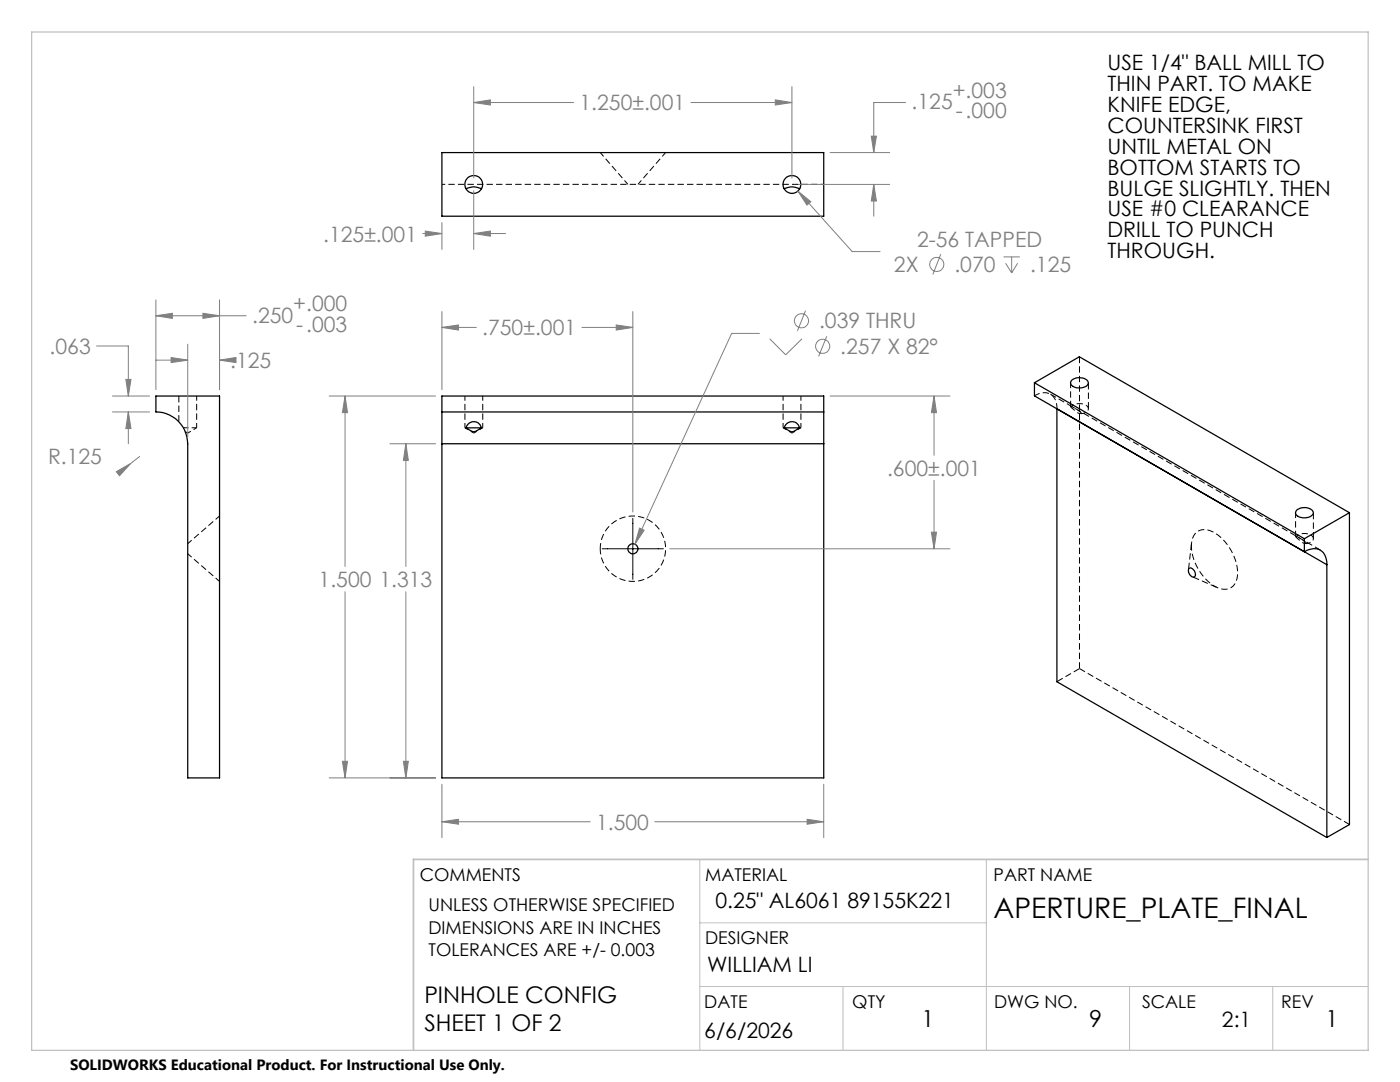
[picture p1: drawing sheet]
<svg xmlns="http://www.w3.org/2000/svg" width="279mm" height="216mm" viewBox="0 0 279 216" stroke-linecap="round" stroke-linejoin="round" font-family="sans-serif">
<path d="M35.7 79v5.1M37 86.1l.5 .3M92.8 85.4h.2M96.1 85.4h.2M156.3 85.4h.2M159.6 85.4h.2M263.5 109.8l-53.9-31.1M215.4 133.4v-62.2M215.4 133.4l53.9 31.1" fill="none" stroke="#000" stroke-width=".2" stroke-dasharray="1.3 .6" stroke-linecap="butt"/>
<path d="M213.7 81.3v-.3l1.3 .8 .9 .7M119.8 109.5a6.5 6.5 0 0 1 9.6-5.8 6.5 6.5 0 0 1 .6 11.2 6.5 6.5 0 0 1-10.2-4.7v-.7M258.6 107.2v-.2l1.3 .7 .9 .8" fill="none" stroke="#000" stroke-width=".2" stroke-dasharray="1.3 .6" stroke-dashoffset=".1" stroke-linecap="butt"/>
<path d="M92.8 79v6.4M156.3 79v6.4M36.6 85.4h2.6M39.2 85.4v-6.4M96.3 85.4v-6.4M159.8 85.4v-6.4M215.9 82.5l-.7-.1-1.5-1.1M260.8 108.5l-.7-.2-1.5-1.1" fill="none" stroke="#000" stroke-width=".2" stroke-dasharray="1.3 .6" stroke-dashoffset=".3" stroke-linecap="butt"/>
<path d="M164.4 36.8h-76.2M37.5 86.4l1.7-1M92.8 85.4l1.8 1M94.6 86.4l1.7-1M156.3 85.4l1.8 1M158.1 86.4l1.7-1" fill="none" stroke="#000" stroke-width=".2" stroke-dasharray="1.3 .6" stroke-dashoffset=".6" stroke-linecap="butt"/>
<g fill="none" stroke="#000" stroke-width=".25">
<path d="M88.2 30.4h76.2v12.7h-76.2zM93 37.6a3.6 3.6 0 0 1 3.1 0M156.5 37.6a3.6 3.6 0 0 1 3.1 0M31.1 79h12.7v76.2h-6.3v-66.7a6.4 6.4 0 0 0-6.4-6.3zM206.4 76.4l53.9 31.1M206.4 76.4l9-5.2 53.9 31.1M206.4 76.4v2.6l58.4 33.7M213.9 75.9a2.32 2.32 0 0 1 3.3 .3v.2a1.94 1.94 0 0 1-2.4 1l-.6-.3a.74 .74 0 0 1-.3-1.2zM88.2 82.2v6.3M88.2 82.2h76.2M88.2 88.5h76.2M88.2 82.2v-3.2h76.2v3.2"/>
<path d="M88.2 88.5v66.7h76.2v-66.7M93 85.4h3.1M93.3 84.7a1.58 1.58 0 0 1 1.6-.5 1.58 1.58 0 0 1 1.2 1.2l-1 .5a.86 .86 0 0 1-.9 .1l-1.2-.6zM156.5 85.4a1.59 1.59 0 0 1 1.5-1.3 1.59 1.59 0 0 1 1.6 1.3M156.5 85.4l.6 .3a1.4 1.4 0 0 0 2 0l.5-.3M156.5 85.4h3.1M164.4 82.2v6.3M210.9 81.6v54.4l53.9 31.1M237.2 113.5a.8 .8 0 0 1 1.3 .7 .56 .56 0 0 1 0 .8 .56 .56 0 0 1-.9-.1l-.4-.7zM258.7 101.8a2.28 2.28 0 0 1 3.4 .4 1.4 1.4 0 0 1-1.7 1.1 1.55 1.55 0 0 1-1.8-1zM260.3 107.5v2.6a2.82 2.82 0 0 1 3.8 .2l.6 1.3 .1 1.1M264.8 112.7v54.4"/>
<path d="M269.3 102.3l-9 5.2M269.3 102.3v62.2l-4.5 2.6"/>
<circle cx="94.5" cy="36.8" r="1.79"/>
<circle cx="158" cy="36.8" r="1.79"/>
<circle cx="126.3" cy="109.5" r="1.01"/>
</g>
<path d="M119.8 30.4l5.5 6.4M127.3 36.8l5.5-6.4M213.7 76.4v4.7M210.9 81.6a2.67 2.67 0 0 0-3-3.2l-1.4 .6M37.5 110.5l6.3 5.5M43.8 103l-6.3 5.5M258.6 102.3v4.7" fill="none" stroke="#000" stroke-width=".2" stroke-dasharray="1.3 .6" stroke-dashoffset=".2" stroke-linecap="butt"/>
<path d="M215.9 82.5a1.03 1.03 0 0 0 1.2-1.3 2.38 2.38 0 0 0-3.4 .1M260.8 108.5a1.03 1.03 0 0 0 1.2-1.4 2.38 2.38 0 0 0-3.4 .1" fill="none" stroke="#000" stroke-width=".2" stroke-dasharray="1.3 .6" stroke-dashoffset=".5" stroke-linecap="butt"/>
<path d="M237.8 109a2.76 2.76 0 0 1 2.9-3.3 8.3 8.3 0 0 1 5.6 5.5 5.9 5.9 0 0 1 0 5.5 2.96 2.96 0 0 1-4.2 .1 10.3 10.3 0 0 1-4.3-7.8" fill="none" stroke="#000" stroke-width=".2" stroke-dasharray="1.3 .6" stroke-dashoffset=".4" stroke-linecap="butt"/>
<path d="M217.2 81.6v-5.2M262.1 107.5v-5.2M210.9 136l4.5-2.6" fill="none" stroke="#000" stroke-width=".2" stroke-dasharray="1.3 .6" stroke-dashoffset="-.1" stroke-linecap="butt"/>
<path d="M237.8 108.3l-.6 5.4M238 115.1l4.9 2.2" fill="none" stroke="#000" stroke-width=".2" stroke-dasharray="1.3 .6" stroke-dashoffset="-.2" stroke-linecap="butt"/>
<g fill="none" stroke="#808080" stroke-width=".2">
<path d="M94.5 17.3v18.2M154.7 19.9l3.3 .6-3.3 .5zM158 17.3v18.2M94.5 20.5l3.4-.6v1.1zM94.5 20.5h20M94.5 38.1v11.7M137.9 20.5h20.1M159.2 38.1l2.6 2.2-.8 .6zM159.2 38.1l10.9 12.1h5.5M159.3 36.8h18.3M165.7 30.4h11.9M173.9 27.2h1l-.5 3.2z"/>
<path d="M174.4 36.8l.5 3.3h-1zM174.4 36.8v6.3M180.7 20.5h-6.3v9.9M31.1 59.8v18M43.8 59.8v18M84.4 46.6h3.8M84.9 46.1l3.3 .5-3.3 .5zM88.2 44.4v5.4M94.5 46.6l3.4-.5v1zM94.5 46.6h6.4M187.7 50.7l-1.5 4.1M200.3 51.3h3.2"/>
<path d="M200.7 52.5l1.2 2M201.9 51.3v3.2M203.1 52.5l-1.2 2M19.3 69h6.3v10M22.4 79h7.4M25.1 75.7h1l-.5 3.3zM31.1 63l3.3-.5v1zM31.1 63h18M31.1 71.9h6.4M34.1 71.3l3.4 .6-3.4 .5zM37.5 68.7v18.6M40.5 62.5l3.3 .5-3.3 .5z"/>
<path d="M43.8 71.9l3.3-.6v1.1zM43.8 71.9h.9M65.7 79h21.2M68.9 79l.5 3.3h-1.1zM68.9 79v34M88.2 65.3l3.3-.5v1.1zM88.2 62.2v15.6M88.2 65.3h6.9M116.1 65.3h10.2M123 64.8l3.3 .5-3.3 .6zM126.3 62.2v40M151.6 66.5h-5.6l-19.3 42.1"/>
<path d="M153.6 67.6l3.2 3.2 3.3-3.2M160.8 62l-1.7 4M165 67.1l-1.6 4M165.7 79h23.9M186.4 79l.5 3.3h-1zM186.4 79v11.8M22.4 82.2h7.4M23.2 94.1l2.9-1.6-2.3 2.4zM25.6 82.2l.5 3.3h-1zM25.6 82.2v6.3M27.9 91.1l-1.8 1.4M77.8 88.5h9.1"/>
<path d="M81 88.5l.5 3.4h-1zM81 88.5v24.5M186.4 95.8v13.7M68.9 118.1v37.1M81 118.1v37.1M127.6 105.4l1 .4-1.9 2.8zM133.7 109.5h55.9M185.9 106.2h1l-.5 3.3zM65.7 155.2h21.2M68.3 151.9h1.1l-.5 3.3zM80.5 151.9h1l-.5 3.3zM88.2 156.5v10.6"/>
<path d="M164.4 156.5v10.6M88.2 164l3.3-.5v1zM88.2 164h29.6M130.7 164h33.7M161.1 163.5l3.3 .5-3.3 .5z"/>
<circle cx="187" cy="52.8" r="1.42"/>
<circle cx="159.9" cy="64" r="1.41"/>
<circle cx="164.2" cy="69.1" r="1.42"/>
</g>
<path d="M120.2 109.5h12.2M126.3 103.4v12.2" fill="none" stroke="#000" stroke-width=".2"/>
<path d="M139.7 171.5v38.1M196.8 171.5v38.1M139.7 196.8h133.3M139.7 184.1h57.1M168.2 196.8v12.8M225.4 196.8v12.8M254 196.8v12.8" fill="none" stroke="#c0c0c0" stroke-width=".2"/>
<path d="M6.3 6.4h266.7v203.2h-266.7z" fill="none" stroke="#c0c0c0" stroke-width=".25"/>
<path d="M273 171.5h-190.5v38.1" fill="none" stroke="#c0c0c0" stroke-width=".35"/>
<path d="M88.2 164l3.3-.5v1zM161.1 163.5l3.3 .5-3.3 .5zM68.3 151.9h1.1l-.5 3.3zM68.9 79l.5 3.3h-1.1zM127.6 105.4l-.9 3.2 1.9-2.8zM186.4 79l.5 3.3h-1zM185.9 106.2h1l-.5 3.3zM123 64.8l3.3 .5-3.3 .6zM88.2 65.3l3.3-.5v1.1zM81 88.5l.5 3.4h-1zM80.5 151.9h1l-.5 3.3zM31.1 63l3.3-.5v1zM40.5 62.5l3.3 .5-3.3 .5zM34.1 71.3l3.4 .6-3.4 .5zM43.8 71.9l3.3-.6v1.1zM23.2 94.1l.6 .8 2.3-2.4zM25.6 82.2l.5 3.3h-1zM25.1 75.7h1l-.5 3.3zM174.4 36.8l.5 3.3h-1zM173.9 27.2h1l-.5 3.2zM159.2 38.1l1.8 2.8 .8-.6zM84.9 46.1l3.3 .5-3.3 .5zM94.5 46.6l3.4-.5v1zM94.5 20.5l3.4-.6v1.1zM154.7 19.9l3.3 .6-3.3 .5z" fill="#808080"/>
<text font-size="5.6" x="198.3" y="183.2">APERTURE_PLATE_FINAL</text>
<g font-size="4.7">
<text x="183.9" y="204.9">1</text>
<text x="217.4" y="204.9">9</text>
<text x="264.5" y="204.9">1</text>
</g>
<g font-size="4.6">
<text x="84.7" y="200.1">PINHOLE CONFIG</text>
<text x="84.7" y="205.6">SHEET 1 OF 2</text>
</g>
<g font-size="4.2">
<text x="221" y="14">USE 1/4&quot; BALL MILL TO</text>
<text x="221" y="18.1">THIN PART. TO MAKE</text>
<text x="221" y="22.3">KNIFE EDGE,</text>
<text x="221" y="26.5">COUNTERSINK FIRST</text>
<text x="221" y="30.7">UNTIL METAL ON</text>
<text x="221" y="34.8">BOTTOM STARTS TO</text>
<text x="221" y="39">BULGE SLIGHTLY. THEN</text>
<text x="221" y="43.2">USE #0 CLEARANCE</text>
<text x="221" y="47.4">DRILL TO PUNCH</text>
<text x="221" y="51.5">THROUGH.</text>
<text x="142.8" y="181.2">0.25&quot; AL6061 89155K221</text>
<text x="141.1" y="193.9">WILLIAM LI</text>
<text x="140.6" y="207.2">6/6/2026</text>
<text x="243.9" y="204.9">2:1</text>
</g>
<g font-size="4.2" fill="#808080">
<text x="115.7" y="22">1.250±.001</text>
<text x="181.9" y="21.8">.125</text>
<text x="190.1" y="19.5">+.003</text>
<text x="190.7" y="23.6">-.000</text>
<text x="64.5" y="48.2">.125±.001</text>
<text x="183" y="49.3">2-56 TAPPED</text>
<text x="178.4" y="54.3">2X</text>
<text x="190.5" y="54.3">.070</text>
<text x="205.6" y="54.3">.125</text>
<text x="50.3" y="64.4">.250</text>
<text x="58.5" y="62.1">+.000</text>
<text x="163.5" y="65.5">.039 THRU</text>
<text x="9.9" y="70.6">.063</text>
<text x="59.1" y="66.2">-.003</text>
<text x="96.2" y="66.9">.750±.001</text>
<text x="167.7" y="70.6">.257 X 82°</text>
<text x="45.9" y="73.4">.125</text>
<text x="9.6" y="92.7">R.125</text>
<text x="177" y="94.9">.600±.001</text>
<text x="63.6" y="117.1">1.500 1.313</text>
<text x="119" y="165.6">1.500</text>
</g>
<g font-size="3.5">
<text x="83.8" y="175.9">COMMENTS</text>
<text x="140.7" y="175.9">MATERIAL</text>
<text x="198.3" y="175.8">PART NAME</text>
<text x="85.5" y="181.8">UNLESS OTHERWISE SPECIFIED</text>
<text x="85.5" y="186.3">DIMENSIONS ARE IN INCHES</text>
<text x="85.5" y="190.8">TOLERANCES ARE +/- 0.003</text>
<text x="140.7" y="188.3">DESIGNER</text>
<text x="140.6" y="201.2">DATE</text>
<text x="170.1" y="201.2">QTY</text>
<text x="198.4" y="201.2">DWG NO.</text>
<text x="227.9" y="201.2">SCALE</text>
<text x="255.7" y="201.2">REV</text>
</g>
<text font-size="3" x="14" y="213.5">SOLIDWORKS Educational Product. For Instructional Use Only.</text>
</svg>
